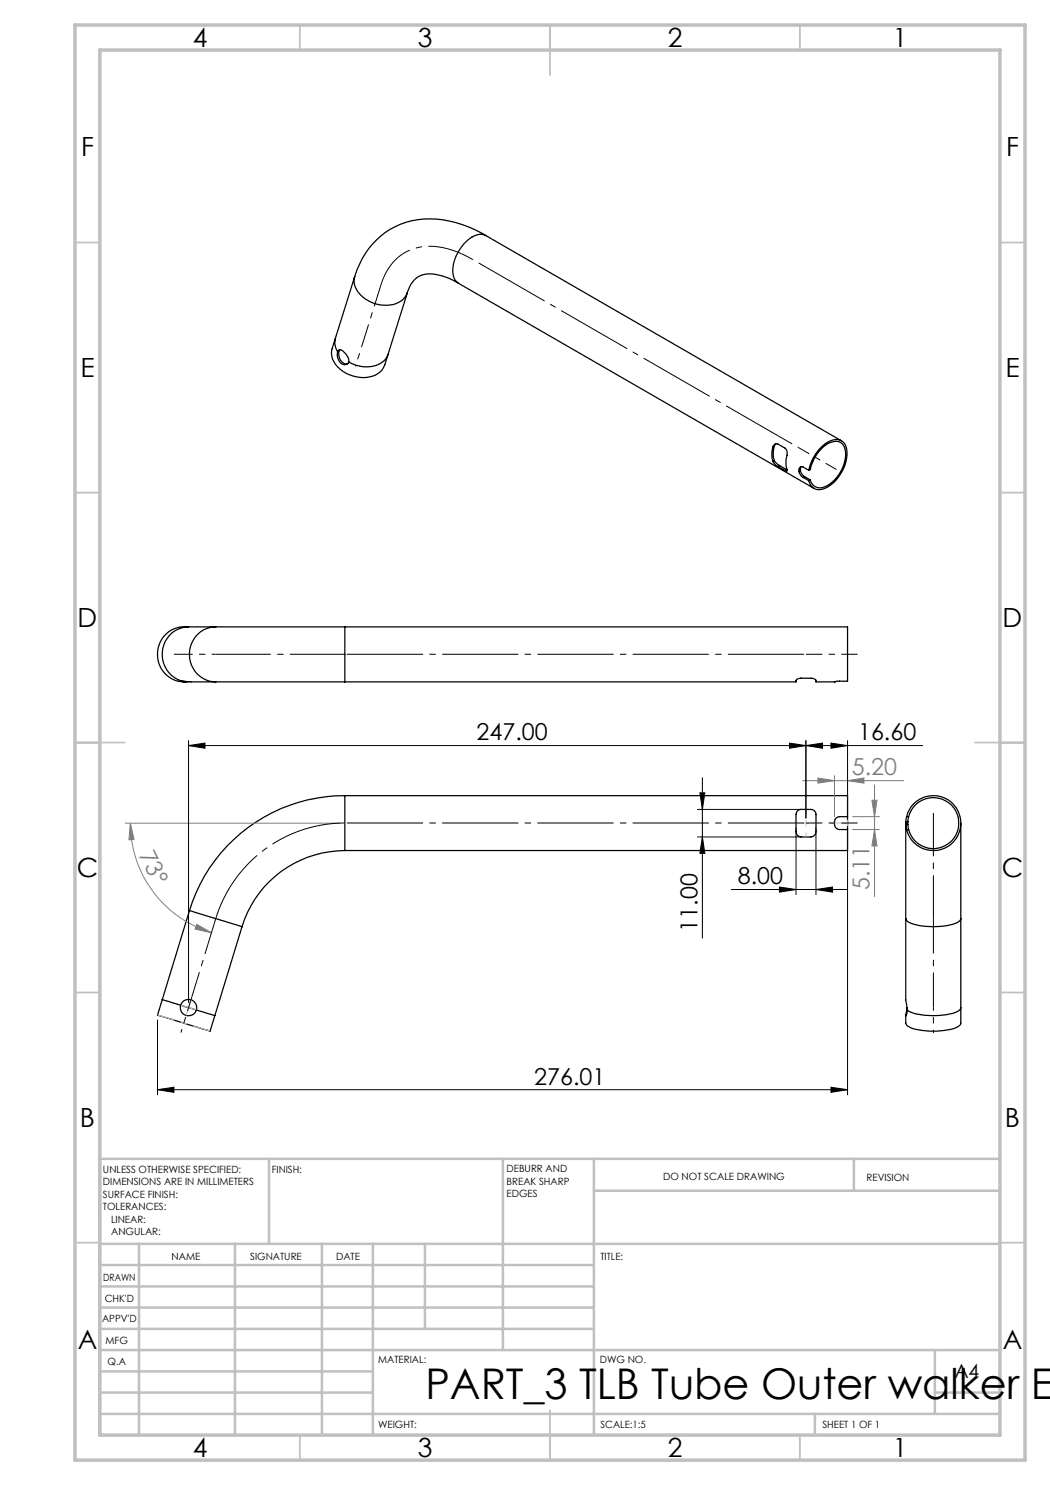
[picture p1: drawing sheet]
<svg xmlns="http://www.w3.org/2000/svg" width="210mm" height="297mm" viewBox="0 0 210 297" stroke-linecap="round" stroke-linejoin="round" font-family="sans-serif">
<g fill="none" stroke="#000" stroke-width=".25">
<path d="M70.9 55.3a4.5 4.5 0 0 0 2.9 4.9 6.1 6.1 0 0 0 7-.5l.6-1.1M70.9 55.3l-3.8 12.3M91.7 56.7a10.4 10.4 0 0 0-7-1.8 4.8 4.8 0 0 0-3.2 3.7l-3.9 12.3M91.7 56.7l71.1 41M97.2 47.1a20.9 20.9 0 0 0-14.9-2.9 15.7 15.7 0 0 0-11.4 11.1M97.2 47.1a3.3 3.3 0 0 0-3.8 1.1 7.7 7.7 0 0 0-2.6 7.3l.2 .4 .7 .8M97.2 47.1l71.1 41.1M67.1 67.6a5.7 5.7 0 0 0-.7 3.6 6.4 6.4 0 0 0 7.1 4.3 3.9 3.9 0 0 0 3.4-2.5l.7-2.1M67.1 67.6a3.1 3.1 0 0 0 .4 2.7M67.5 70.3l.2-.2a.94 .94 0 0 1 1.2 .4 2.29 2.29 0 0 1 .8 1.9M67.5 70.3a2.15 2.15 0 0 0 1.3 2.7l.8-.3 .1-.3M67.9 70a2.15 2.15 0 0 0 1 2.7h.7"/>
<path d="M77.6 70.9a4.5 4.5 0 0 1-5.1 2.4l-1.4-.3-1.4-.6M154.6 89.4a.72 .72 0 0 1 1-.6l1.6 1 .2 .9a6.8 6.8 0 0 0 0 3.5l-.4-.1M154.6 89.4a4.9 4.9 0 0 0 0 2.9M154.6 92.3l.5 .7 .5 .3M154.9 92.1l1 1M154.9 89.2a4.9 4.9 0 0 0 0 2.9M154.9 89.2l-.3 .2M154.9 92.1l-.3 .2M155.2 88.8l-.3 .4M155.6 93.3l1.4 .8M155.9 93.1l1.4 .8-.3 .2M155.9 93.1l-.3 .2"/>
<path d="M159.8 93.9a.51 .51 0 0 1 .3-.5 .51 .51 0 0 1 .5 0l1.1 .6M159.8 93.9v.4M159.8 94.3l.2 .5 .6 .7M160.1 94.2l.2 .5 .6 .6M160.1 93.7v.5M160.1 93.7l-.3 .2M160.1 94.2l-.3 .1M160.2 93.3l-.1 .4M160.6 95.5l1.1 .6M160.9 95.3l1.2 .7M160.9 95.3l-.3 .2M161.7 94a8 8 0 0 1 5-6 2.17 2.17 0 0 1 2.7 2.4 8.1 8.1 0 0 1-4.8 7.4 2.08 2.08 0 0 1-2.9-1.7"/>
<path d="M161.7 94l.4-.1a7.5 7.5 0 0 1 4.3-5.5 2 2 0 0 1 2.7 2.2 7.3 7.3 0 0 1-4.7 6.9 1.94 1.94 0 0 1-2.3-1.5M162.1 96l-.4 .1M36.1 136.1l2.1 .3h4.9M36.1 136.1l.5 .2h1.1M37.7 125.4a5.5 5.5 0 0 0-5.2 4.7 5.5 5.5 0 0 0 3.6 6M43.1 125.4h25.9M43.1 136.4h25.9M43.1 125.4h-6.3a5.5 5.5 0 0 0-5.3 5.7 5.5 5.5 0 0 0 5.7 5.3M43.1 125.4a5.5 5.5 0 0 0-5.2 5.5 5.5 5.5 0 0 0 5.2 5.5M69 136.4h90.2l.1-.4 .8-.4 2.4 .1a.58 .58 0 0 1 .7 .7h3.7M69 125.4h100.5v10.8h-2.1l-.5 .2M69 125.4v11"/>
<path d="M166.9 136.4h.1M69 159.1a32.4 32.4 0 0 0-31.1 23M69 159.1h100.5v4.2M69 159.1v11M69 170.1a21.5 21.5 0 0 0-20.6 15.2M159.5 162.2l.6-.3h2.1a1.1 1.1 0 0 1 1 1.4v2.6a1.11 1.11 0 0 1-1 1.5h-2a1.15 1.15 0 0 1-1-1.5v-3zM169.5 165.9v4.2h-100.5M169.5 163.3h-1.6a1.33 1.33 0 0 0-1 1.5v.1a1.04 1.04 0 0 0 1 1h1.6M169.5 163.3v2.6M181.2 164.6v19.1M181.2 164.9l.1 1M181.2 164.4v.5"/>
<path d="M181.2 164.9h.4M181.2 164.4h.4M181.3 163.3a5.5 5.5 0 0 1 8.5-3.2 5.5 5.5 0 0 1 0 9.1 5.5 5.5 0 0 1-8.5-3.3M181.3 163.3l-.1 1.1M181.3 163.3h.4M181.3 165.9h.4M181.6 164.9l.1 1M181.6 164.4v.5M181.7 163.3a5.1 5.1 0 0 1 7.9-2.9 5.1 5.1 0 0 1 0 8.4 5.1 5.1 0 0 1-7.9-2.9M181.7 163.3l-.1 1.1M192.2 164.6v19.1M32.5 199.9l3.6 1.1"/>
<path d="M37.9 182.1l10.5 3.2M37.9 182.1l-5.4 17.8M48.4 185.3l-6.4 20.9-10.5-3.2 1-3.1M181.2 183.7v16.3l.2 2M181.2 183.7v.1a2.51 2.51 0 0 0 2 1.2 14.9 14.9 0 0 0 8.4-.5l.5-.5 .1-.3M192.2 183.7v20.9a1.63 1.63 0 0 1-1.5 1.1 14.4 14.4 0 0 1-8.9-.4l-.3-.1-.3-.6v-1.5l.1-.2 .1-.9M36.1 201a1.64 1.64 0 0 0 1.1 2.1 1.64 1.64 0 0 0 2.1-1.1M36.1 201a1.64 1.64 0 0 1 2.1-1.1 1.64 1.64 0 0 1 1.1 2.1M36.1 201l3.2 1M39.3 202l3.7 1.1M181.4 201.5l-.2 1.6M192.2 201.5l-.1 .3a5 5 0 0 1-3.5 1.2 13.2 13.2 0 0 1-6.9-.8l-.3-.2"/>
</g>
<path d="M25 164.6h42.9M26.1 164.6l.7 3.3-1 .1z" fill="none" stroke="#808080" stroke-width=".2"/>
<g fill="none" stroke="#c0c0c0" stroke-width=".35">
<path d="M60 5v5M110 5v10M160 5v5M15 48.5h5M200 48.5h5M15 98.5h5M200 98.5h5M15 148.5h10M195 148.5h10M15 198.5h5M200 198.5h5M15 248.5h5"/>
<path d="M200 248.5h5M60 287v5M110 282v10M160 287v5"/>
</g>
<g fill="none" stroke="#c0c0c0" stroke-width=".5">
<path d="M53.8 231.8v17M100.6 231.8v38.2M118.8 231.8v55.2M118.8 238.2h81.2M170.8 231.8v6.4M200 231.8h-180v55.2M20 248.8h180M20 257.3h98.8M20 253h98.8M27.8 248.8v38.2M47 248.8v38.2M64.4 248.8v38.2"/>
<path d="M74.6 248.8v38.2M85 248.8v17M20 265.8h98.8M20 261.5h98.8M20 278.5h54.6M20 274.3h54.6M20 270h180M187 278.5h13M187 270v12.8M20 282.8h180M163 282.8v4.2"/>
</g>
<path d="M15 5h190v287h-190zM20 10h180v277h-180z" fill="none" stroke="#c0c0c0" stroke-width=".7"/>
<path d="M26.1 164.6l.7 3.3-1 .1z" fill="#808080"/>
<path d="M39.4 184.9l2.9 1.6-3.3-.7z" fill="none" stroke="#808080" stroke-width=".2"/>
<path d="M39.4 184.9l2.9 1.6-3.3-.7z" fill="#808080"/>
<path d="M160.5 156.1h20.2M163.6 155.6l3.3 .5-3.3 .5zM166.9 155.1v8.2M169.5 155.1v7.2M26.1 164.6a23 23 0 0 0 16.2 21.9" fill="none" stroke="#808080" stroke-width=".2"/>
<path d="M163.6 155.6l3.3 .5-3.3 .5z" fill="#808080"/>
<path d="M169.5 156.1l3.3-.5v1z" fill="none" stroke="#808080" stroke-width=".2"/>
<path d="M169.5 156.1l3.3-.5v1z" fill="#808080"/>
<path d="M174.9 157v22.3M170.5 163.3h5.4M170.5 165.9h5.4M174.4 160.1h1l-.5 3.2z" fill="none" stroke="#808080" stroke-width=".2"/>
<path d="M174.4 160.1h1l-.5 3.2z" fill="#808080"/>
<path d="M174.9 165.9l.5 3.3h-1z" fill="none" stroke="#808080" stroke-width=".2"/>
<path d="M174.9 165.9l.5 3.3h-1z" fill="#808080"/>
<g fill="none" stroke="#000" stroke-width=".2">
<path d="M37.7 149.1l3.3-.5v1zM37.7 149.1h146.8M37.7 148.1v52.4M140 158.6h1l-.5 3.3zM140.5 155.5v32.1M157.9 148.6l3.3 .5-3.3 .5zM161.2 149.1l3.3-.5v1zM161.2 148.1v15.5M166.2 148.6l3.3 .5-3.3 .5zM169.5 148.1v15.5M139.5 161.9h20.7M139.5 167.4h20.7"/>
<path d="M140.5 167.4l.5 3.3h-1zM146.3 177.9h23.2M155.9 177.4l3.3 .5-3.3 .5zM159.2 165.6v13.3M163.2 177.9l3.3-.5v1zM163.2 165.6v13.3M169.5 165.6v53.4M31.5 217.9l3.3-.5v1.1zM31.5 204v15M31.5 217.9h138M166.2 217.4l3.3 .5-3.3 .6z"/>
</g>
<path d="M159.2 164.6h4" fill="none" stroke="#c0c0c0" stroke-width=".2" stroke-dasharray="15.2 1.3 1.3 1.3" stroke-dashoffset="15.1" stroke-linecap="butt"/>
<path d="M161.2 161.9v5.5" fill="none" stroke="#c0c0c0" stroke-width=".2" stroke-dasharray="15.2 1.3 1.3 1.3" stroke-dashoffset="14.4" stroke-linecap="butt"/>
<path d="M169.5 164.6h-3.4M38.2 199.9l-1 3.2M36.1 201l3.2 1" fill="none" stroke="#c0c0c0" stroke-width=".2" stroke-dasharray="15.2 1.3 1.3 1.3" stroke-linecap="butt"/>
<path d="M169.5 159.1v11M31.5 203l10.5 3.2" fill="none" stroke="#c0c0c0" stroke-width=".2" stroke-dasharray="15.2 1.3 1.3 1.3" stroke-dashoffset="11.6" stroke-linecap="butt"/>
<path d="M37.7 149.1l3.3-.5v1zM161.2 149.1l3.3-.5v1zM157.9 148.6l3.3 .5-3.3 .5zM166.2 148.6l3.3 .5-3.3 .5zM140 158.6h1l-.5 3.3zM140.5 167.4l.5 3.3h-1zM155.9 177.4l3.3 .5-3.3 .5zM163.2 177.9l3.3-.5v1zM31.5 217.9l3.3-.5v1.1zM166.2 217.4l3.3 .5-3.3 .6z" fill="#000"/>
<path d="M69 164.6a27 27 0 0 0-25.8 19.1" fill="none" stroke="#000" stroke-width=".2" stroke-dasharray="15.2 1.3 1.3 1.3" stroke-dashoffset="-.1" stroke-linecap="butt"/>
<path d="M94.5 51.9a14.7 14.7 0 0 0-11.8-2.1 10.3 10.3 0 0 0-6.5 7.1" fill="none" stroke="#000" stroke-width=".2" stroke-dasharray="15.2 1.3 1.3 1.3" stroke-dashoffset="6" stroke-linecap="butt"/>
<path d="M69 130.9h92.2M69 164.6h92.2" fill="none" stroke="#000" stroke-width=".2" stroke-dasharray="15.2 1.3 1.3 1.3" stroke-dashoffset="-.4" stroke-linecap="butt"/>
<path d="M43.2 183.7l-5.5 17.8" fill="none" stroke="#000" stroke-width=".2" stroke-dasharray="15.2 1.3 1.3 1.3" stroke-dashoffset="7.8" stroke-linecap="butt"/>
<path d="M161.2 130.9h10.3M161.2 164.6h10.3" fill="none" stroke="#000" stroke-width=".2" stroke-dasharray="15.2 1.3 1.3 1.3" stroke-dashoffset="12" stroke-linecap="butt"/>
<path d="M37.7 201.5l-1.5 5" fill="none" stroke="#000" stroke-width=".2" stroke-dasharray="15.2 1.3 1.3 1.3" stroke-dashoffset="14.5" stroke-linecap="butt"/>
<path d="M186.7 183.7v17.8" fill="none" stroke="#000" stroke-width=".2" stroke-dasharray="15.2 1.3 1.3 1.3" stroke-dashoffset="8.2" stroke-linecap="butt"/>
<path d="M186.7 201.5v5.1" fill="none" stroke="#000" stroke-width=".2" stroke-dasharray="15.2 1.3 1.3 1.3" stroke-dashoffset="14.6" stroke-linecap="butt"/>
<path d="M186.7 162.6v21.1" fill="none" stroke="#000" stroke-width=".2" stroke-dasharray="15.2 1.3 1.3 1.3" stroke-dashoffset="6.6" stroke-linecap="butt"/>
<path d="M43.2 130.9h-5.5" fill="none" stroke="#000" stroke-width=".2" stroke-dasharray="15.2 1.3 1.3 1.3" stroke-dashoffset="14.4" stroke-linecap="butt"/>
<path d="M37.7 130.9h-2.9" fill="none" stroke="#000" stroke-width=".2" stroke-dasharray="15.2 1.3 1.3 1.3" stroke-linecap="butt"/>
<path d="M43.2 130.9h25.8" fill="none" stroke="#000" stroke-width=".2" stroke-dasharray="15.2 1.3 1.3 1.3" stroke-dashoffset="4.2" stroke-linecap="butt"/>
<path d="M94.5 51.9l65.2 37.6" fill="none" stroke="#000" stroke-width=".2" stroke-dasharray="15.2 1.3 1.3 1.3" stroke-dashoffset="-1.5" stroke-linecap="butt"/>
<path d="M76.2 56.9l-3.8 12.3" fill="none" stroke="#000" stroke-width=".2" stroke-dasharray="15.2 1.3 1.3 1.3" stroke-dashoffset="10.7" stroke-linecap="butt"/>
<path d="M159.7 89.5l7.6 4.4" fill="none" stroke="#000" stroke-width=".2" stroke-dasharray="15.2 1.3 1.3 1.3" stroke-dashoffset="12.8" stroke-linecap="butt"/>
<path d="M72.4 69.2l-1.3 4.1" fill="none" stroke="#000" stroke-width=".2" stroke-dasharray="15.2 1.3 1.3 1.3" stroke-dashoffset="15" stroke-linecap="butt"/>
<text font-size="8.5" x="85.1" y="279.7">PART_3 TLB Tube Outer walker Er</text>
<g font-size="5.3">
<text x="38.5" y="9.5">4</text>
<text x="83.5" y="9.5">3</text>
<text x="133.5" y="9.5">2</text>
<text x="178.5" y="9.5">1</text>
<text x="16.2" y="31.2">F</text>
<text x="201.2" y="31.2">F</text>
<text x="16.1" y="75.5">E</text>
<text x="201.1" y="75.5">E</text>
<text x="15.5" y="125.5">D</text>
<text x="200.5" y="125.5">D</text>
<text x="15.4" y="175.5">C</text>
<text x="200.4" y="175.5">C</text>
<text x="16" y="225.5">B</text>
<text x="201" y="225.5">B</text>
<text x="15.5" y="269.7">A</text>
<text x="200.5" y="269.7">A</text>
<text x="38.5" y="291.5">4</text>
<text x="83.5" y="291.5">3</text>
<text x="133.5" y="291.5">2</text>
<text x="178.5" y="291.5">1</text>
</g>
<g font-size="4.7">
<text x="95.3" y="148.1">247.00</text>
<text x="171.6" y="148.1">16.60</text>
<text x="147.6" y="176.9">8.00</text>
<text x="139.5" y="186.3" transform="rotate(-90 139.5 186.3)">11.00</text>
<text x="106.9" y="216.9">276.01</text>
</g>
<g font-size="4.7" fill="#808080">
<text x="170.4" y="155.1">5.20</text>
<text x="27.7" y="170.9" transform="rotate(64 27.7 170.9)">73°</text>
<text x="173.9" y="178" transform="rotate(-90 173.9 178)">5.11</text>
</g>
<text font-size="3.9" x="190.9" y="275.5">A4</text>
<g font-size="2">
<text x="20.6" y="234.6">UNLESS OTHERWISE SPECIFIED:</text>
<text x="20.6" y="237.1">DIMENSIONS ARE IN MILLIMETERS</text>
<text x="20.6" y="239.6">SURFACE FINISH:</text>
<text x="54.4" y="234.6">FINISH:</text>
<text x="101.3" y="234.5">DEBURR AND</text>
<text x="101.3" y="237">BREAK SHARP</text>
<text x="101.3" y="239.5">EDGES</text>
<text x="132.6" y="236">DO NOT SCALE DRAWING</text>
<text x="173.3" y="236.2">REVISION</text>
<text x="20.6" y="242.1">TOLERANCES:</text>
<text x="22.2" y="244.6">LINEAR:</text>
<text x="22.2" y="247.1">ANGULAR:</text>
<text x="34.3" y="252">NAME</text>
<text x="50" y="251.9">SIGNATURE</text>
<text x="67.2" y="251.9">DATE</text>
<text x="120.1" y="251.9">TITLE:</text>
<text x="20.6" y="256.1">DRAWN</text>
<text x="20.9" y="260.3">CHK'D</text>
<text x="20.4" y="264.4">APPV'D</text>
<text x="21.1" y="268.8">MFG</text>
<text x="21.5" y="273">Q.A</text>
<text x="75.6" y="272.5">MATERIAL:</text>
<text x="120" y="272.5">DWG NO.</text>
<text x="75.6" y="285.5">WEIGHT:</text>
<text x="120.1" y="285.6">SCALE:1:5</text>
<text x="164.5" y="285.6">SHEET 1 OF 1</text>
</g>
</svg>
